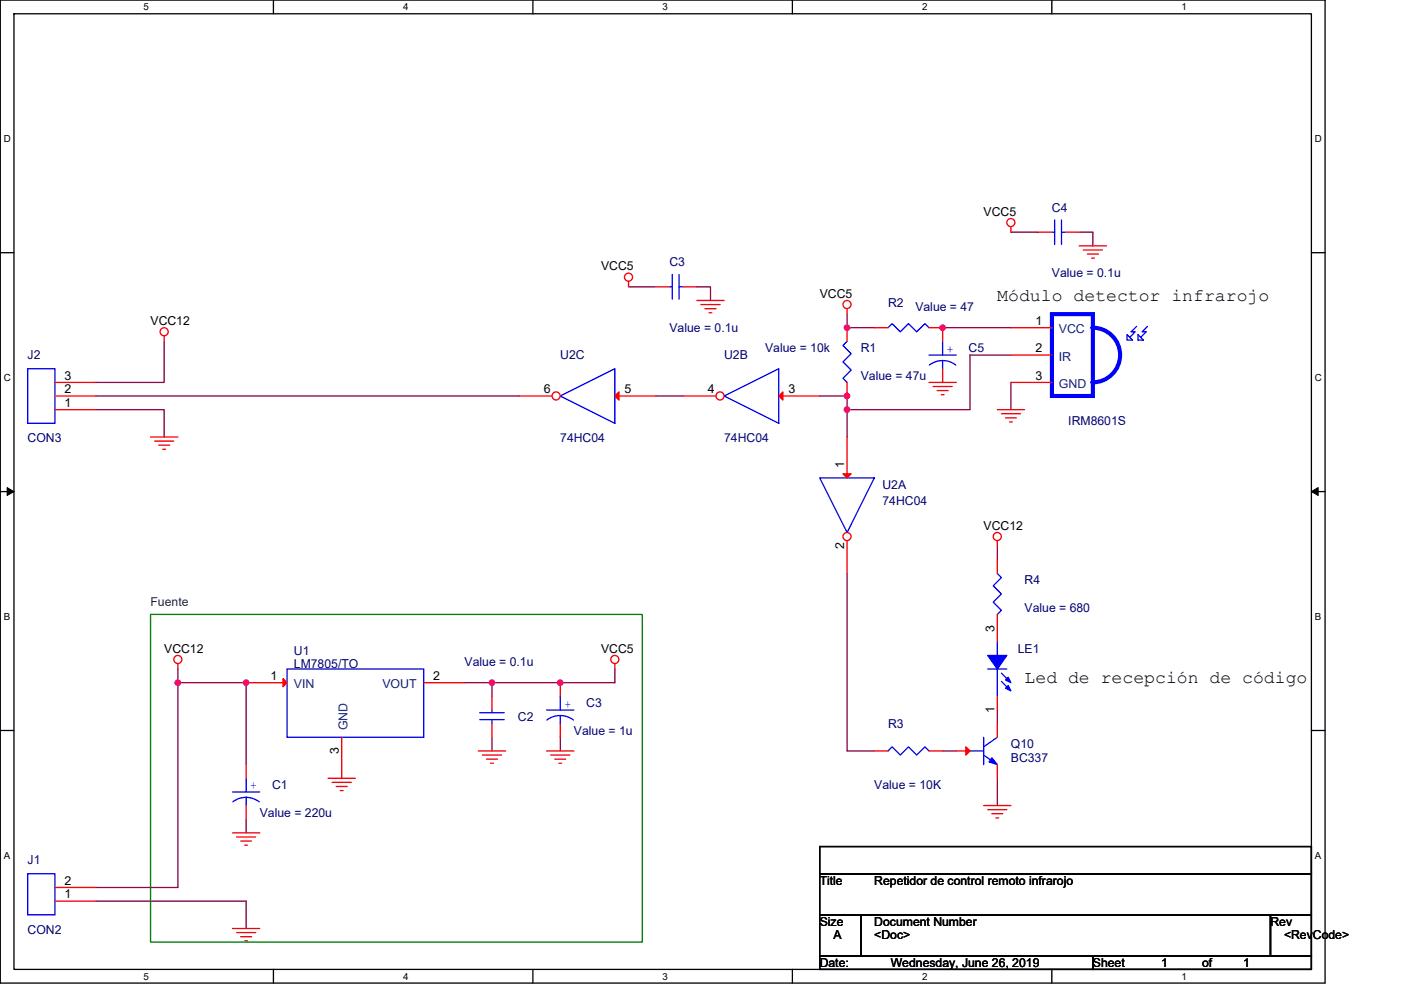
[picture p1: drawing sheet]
<svg xmlns="http://www.w3.org/2000/svg" width="297mm" height="210mm" viewBox="0 0 297 210" stroke-linecap="round" stroke-linejoin="round" font-family="sans-serif">
<path d="M.1 0h280.8v208.5h-280.8zM3 2.9h275v202.7h-275z" fill="none" stroke="#000" stroke-width=".28"/>
<g fill="#fff">
<path d="M30.5 .3h1.1v2.3h-1.1z"/>
<path d="M30.5 205.9h1.1v2.3h-1.1z"/>
</g>
<path d="M58 0v2.9M58 205.6v2.9" fill="none" stroke="#000" stroke-width=".28"/>
<g fill="#fff">
<path d="M85.5 .3h1.1v2.3h-1.1z"/>
<path d="M85.5 205.9h1.1v2.3h-1.1z"/>
</g>
<path d="M113 0v2.9M113 205.6v2.9" fill="none" stroke="#000" stroke-width=".28"/>
<g fill="#fff">
<path d="M140.5 .3h1.1v2.3h-1.1z"/>
<path d="M140.5 205.9h1.1v2.3h-1.1z"/>
</g>
<path d="M168 0v2.9M168 205.6v2.9" fill="none" stroke="#000" stroke-width=".28"/>
<g fill="#fff">
<path d="M195.5 .3h1.2v2.3h-1.2z"/>
<path d="M195.5 205.9h1.2v2.3h-1.2z"/>
</g>
<path d="M223 0v2.9M223 205.6v2.9" fill="none" stroke="#000" stroke-width=".28"/>
<g fill="#fff">
<path d="M250.5 .3h1.2v2.3h-1.2z"/>
<path d="M250.5 205.9h1.2v2.3h-1.2z"/>
<path d="M.8 28.3h1.5v2.3h-1.5z"/>
<path d="M278.8 28.3h1.5v2.3h-1.5z"/>
<path d="M.8 78.9h1.5v2.3h-1.5z"/>
<path d="M278.8 78.9h1.5v2.3h-1.5z"/>
</g>
<path d="M.1 53.6h2.9M278 53.6h2.9" fill="none" stroke="#000" stroke-width=".28"/>
<g fill="#fff">
<path d="M.8 129.6h1.4v2.3h-1.4z"/>
<path d="M278.8 129.6h1.4v2.3h-1.4z"/>
</g>
<path d="M.1 104.3h2.9M278 104.3h2.9" fill="none" stroke="#000" stroke-width=".28"/>
<path d="M1.5 103.4l1.5 .9-1.5 .8zM278 104.3l1.5-.9v1.7z" fill="#000" stroke="#000" stroke-width=".21"/>
<g fill="#fff">
<path d="M.8 180.3h1.4v2.3h-1.4z"/>
<path d="M278.8 180.3h1.4v2.3h-1.4z"/>
</g>
<path d="M.1 154.9h2.9M278 154.9h2.9M173.8 179.6h104.2v5.7h-104.2zM173.8 194h8.7v8.7h-8.7zM173.8 185.3h104.2v8.7h-104.2zM182.5 194h86.9v8.7h-86.9zM269.4 194h8.6v8.7h-8.6zM173.8 202.7h57.9v2.9h-57.9zM231.7 202.7h46.3v2.9h-46.3z" fill="none" stroke="#000" stroke-width=".28"/>
<g fill="none" stroke="#800040" stroke-width=".28">
<path d="M214.3 49.3h5.8M228.8 49.3h2.9v2.9M34.8 72.4v8.7h-14.5M133.3 60.8h5.8M147.7 60.8h2.9v2.9M179.6 66.6v2.9h5.8M199.9 69.5h14.4M214.3 75.3h-8.6v11.6h-26.1M20.3 86.9h14.5v5.8M20.3 84h89.8M139.1 84h5.7M173.8 84h5.8v2.9"/>
<path d="M179.6 86.9v5.8M214.3 81.1v5.8M211.5 115.8v2.9M179.6 121.6v37.7h5.8M37.7 144.8h14.5v17.4M37.7 141.9v2.9M37.7 144.8v43.4h-17.4M98.5 144.8h5.8v2.9M104.3 156.4v2.9M118.8 156.4v2.9M130.4 141.9v2.9h-26.1M199.9 159.3h2.9"/>
<path d="M211.5 150.6v2.9M52.2 173.8v2.9M211.5 165.1v5.8M20.3 191.1h31.9v5.8"/>
</g>
<g fill="#f0f" stroke="#f0f" stroke-width=".28">
<circle cx="179.6" cy="84" r=".57"/>
<circle cx="199.9" cy="69.5" r=".57"/>
<circle cx="179.6" cy="69.5" r=".57"/>
<circle cx="179.6" cy="86.9" r=".57"/>
<circle cx="118.8" cy="144.8" r=".57"/>
<circle cx="52.2" cy="144.8" r=".57"/>
<circle cx="37.7" cy="144.8" r=".57"/>
<circle cx="104.3" cy="144.8" r=".57"/>
</g>
<g fill="none" stroke="#f00" stroke-width=".28">
<path d="M133.3 59.7v1.1M214.3 48.1v1.2M228.8 52.2h5.8M229.7 53h4M230.5 53.9h2.4M231.4 54.8h.6M34.8 71.2v1.2M147.7 63.7h5.8M148.6 64.6h4.1M149.5 65.5h2.3M150.3 66.3h.6M179.6 65.5v1.1"/>
<path d="M199.9 69.5v2.9M199.9 78.2v2.9M31.9 92.7h5.8M32.8 93.6h4M33.7 94.4h2.3M34.5 95.3h.6M165.1 84h8.7M197 81.1h5.8M197.8 82h4.1M198.7 82.8h2.3M199.6 83.7h.5M211.5 86.9h5.7"/>
<path d="M212.3 87.8h4.1M213.2 88.6h2.3M214.1 89.5h.5M211.5 114.7v1.1M37.7 140.8v1.1M101.4 159.3h5.8M115.9 159.3h5.8M130.4 140.8v1.1M185.4 159.3h2.9M197 159.3h2.9M49.3 176.7h5.8M50.2 177.5h4"/>
<path d="M51 178.4h2.3M51.9 179.3h.6M69.6 165.1h5.8M70.4 165.9h4.1M71.3 166.8h2.3M72.2 167.7h.5M102.3 160.1h4M103.1 161h2.4M104 161.9h.6M116.8 160.1h4M117.6 161h2.3M118.5 161.9h.6"/>
<path d="M208.6 170.9h5.7M209.4 171.7h4.1M210.3 172.6h2.3M211.2 173.5h.5M11.6 191.1h8.7M11.6 188.2h8.7M49.3 196.9h5.8M50.2 197.8h4M51 198.7h2.3M51.9 199.5h.6"/>
<circle cx="133.3" cy="58.8" r=".86"/>
<circle cx="214.3" cy="47.2" r=".86"/>
<circle cx="34.8" cy="70.4" r=".86"/>
<circle cx="179.6" cy="64.6" r=".86"/>
<circle cx="211.4" cy="113.8" r=".86"/>
<circle cx="37.7" cy="139.9" r=".86"/>
<circle cx="130.4" cy="139.9" r=".86"/>
</g>
<path d="M197 75.3h5.8M197 77.4l1.4-.7 1.4-.2 1.5 .2 1.3 .7M199.9 76.5v1.7M199.9 72.4v2.9M153.5 84l11.6-5.8v11.6zM188.3 159.3l.8-.9 1.8 1.7 1.7-1.7 1.7 1.7 1.8-1.7 .9 .9M5.9 185.3h5.7v8.7h-5.7z" fill="none" stroke="#00f" stroke-width=".28"/>
<path d="M165.1 84l.9-.9v1.8z" fill="#f00" stroke="#f00" stroke-width=".28"/>
<circle cx="152.7" cy="84" r=".86" fill="#fff" stroke="#f00" stroke-width=".28"/>
<g fill="none" stroke="#f00" stroke-width=".28">
<path d="M185.4 69.5h2.9M197 69.5h2.9M144.8 84h7M179.6 92.7v8.7M211.5 118.7v2.9M211.5 130.3v5.8M104.3 147.7v2.9M104.3 153.5v2.9M118.8 144.8v2.9M118.8 153.5v2.9M202.8 159.3h2.9M211.5 153.5v2.9"/>
<path d="M211.5 147.7v2.9M211.5 162.2v2.9"/>
</g>
<g fill="none" stroke="#00f" stroke-width=".28">
<path d="M188.3 69.5l.8-.9 1.8 1.8 1.7-1.8 1.7 1.8 1.8-1.8 .9 .9M173.8 101.4h11.6l-5.8 11.5zM211.5 121.6l.8 .9-1.7 1.7 1.7 1.8-1.7 1.7 1.7 1.8-.8 .8M211.5 136.1v2.9M101.7 152.6h5.2M101.7 151.2h5.2M104.3 150.6v.6M104.3 152.6v.9M115.9 150.6h5.8M115.9 152.7a4.6 4.6 0 0 1 5.7 0M118.8 151.8v1.7M118.8 147.7v2.9"/>
<path d="M205.7 159.3h2.9M208.6 156.4v5.8M209.4 141.9h4.1M211.5 156.4l-2.9 2M211.5 141.9v5.8M212.3 142.8l1.8 1.7M212.3 144.5l1.8 1.8M208.6 160.1l2.9 2.1"/>
</g>
<g fill="#00f" stroke="#00f" stroke-width=".28">
<path d="M210.3 160.7l1.2 1.5-1.8-.6z" fill-rule="evenodd"/>
<path d="M209.4 139h4.1l-2 2.9z" fill-rule="evenodd"/>
<path d="M213.8 145.4l.5 1.1-1.1-.5z" fill-rule="evenodd"/>
<path d="M213.8 143.6l.5 1.2-1.1-.6z" fill-rule="evenodd"/>
</g>
<g fill="#f00" stroke="#f00" stroke-width=".28">
<path d="M204.8 158.4l.9 .9-.9 .8z"/>
<path d="M178.7 100.5h1.8l-.9 .9z"/>
</g>
<path d="M31.9 130.3h104.3v69.5h-104.3z" fill="none" stroke="#008000" stroke-width=".28"/>
<circle cx="179.6" cy="113.8" r=".86" fill="#fff" stroke="#f00" stroke-width=".28"/>
<g fill="none" stroke="#f00" stroke-width=".28">
<path d="M220.1 49.3h2.9M225.9 49.3h2.9M139.1 60.8h2.8M144.8 60.8h2.9M179.6 69.5v2.9M214.3 69.5h8.7M214.3 75.3h8.7M11.6 86.9h8.7M11.6 84h8.7M11.6 81.1h8.7M130.4 84h8.7M179.6 81.1v2.9"/>
<path d="M214.3 81.1h8.7M179.6 114.7v6.9M52.2 162.2v2.9M52.2 170.9v2.9"/>
</g>
<g fill="none" stroke="#00f" stroke-width=".28">
<path d="M142.5 58.2v5.2M144 58.2v5.2M223 49.3h.6M223.6 46.7v5.2M225.1 49.3h.8M225.1 46.7v5.2M5.9 78.2h5.7v11.6h-5.7zM141.9 60.8h.6M144 60.8h.8M179.6 72.4l-.9 .9 1.8 1.7-1.8 1.8 1.8 1.7-1.8 1.7 .9 .9M238.9 71l1.2 1.1h-1.2zM241 69.2l-1.2 1.2h.9l-1.2 1.1"/>
<path d="M241.3 71l1.1 1.1h-1.1zM243.3 69.2l-1.2 1.2h.9l-1.2 1.1M118.8 84l11.6-5.8v11.6zM49.3 168h5.8M49.4 170.1l1.3-.7 1.5-.3 1.4 .3 1.4 .7M52.2 169.1v1.8M52.2 165.1v2.9"/>
</g>
<path d="M223 66.6h8.7v17.4h-8.7zM231.7 69.5h-.1a5.8 5.8 0 0 1 5.9 5.8 5.8 5.8 0 0 1-5.9 5.8h.1" fill="none" stroke="#00f" stroke-width=".87"/>
<path d="M130.4 84l.8-.9v1.8z" fill="#f00" stroke="#f00" stroke-width=".28"/>
<circle cx="117.9" cy="84" r=".86" fill="#fff" stroke="#f00" stroke-width=".28"/>
<path d="M110.1 84h6.9M52.2 144.8h8.7M72.5 156.4v8.7M89.8 144.8h8.7" fill="none" stroke="#f00" stroke-width=".28"/>
<path d="M60.9 141.9h28.9v14.5h-28.9z" fill="none" stroke="#00f" stroke-width=".28"/>
<path d="M60 143.9l.9 .9-.9 .9z" fill="#f00" stroke="#f00" stroke-width=".28"/>
<g fill="#f0f" stroke="#f0f" stroke-width=".28">
<circle cx="179.6" cy="84" r=".57"/>
<circle cx="199.9" cy="69.5" r=".57"/>
<circle cx="179.6" cy="69.5" r=".57"/>
<circle cx="179.6" cy="86.9" r=".57"/>
<circle cx="118.8" cy="144.8" r=".57"/>
<circle cx="52.2" cy="144.8" r=".57"/>
<circle cx="37.7" cy="144.8" r=".57"/>
<circle cx="104.3" cy="144.8" r=".57"/>
</g>
<g font-size="3.7">
<text x="211.5" y="63.8">Módulo detector infrarojo</text>
<text x="217.2" y="144.9">Led de recepción de código</text>
</g>
<g font-size="2.6">
<text x="208.6" y="45.8">VCC5</text>
<text x="127.5" y="57.4">VCC5</text>
<text x="173.8" y="63.2">VCC5</text>
<text x="31.9" y="69">VCC12</text>
<text x="219.5" y="68.9">1</text>
<text x="219.5" y="74.7">2</text>
<text x="13.7" y="83.4">2</text>
<text x="13.7" y="80.5">3</text>
<text x="115.3" y="83.4">6</text>
<text x="132.4" y="83.4">5</text>
<text x="150" y="83.4">4</text>
<text x="167.1" y="83.4">3</text>
<text x="219.5" y="80.5">3</text>
<text x="13.7" y="86.3">1</text>
<text x="179" y="99.3" transform="rotate(-90 179 99.3)">1</text>
<text x="208.6" y="112.4">VCC12</text>
<text x="179" y="116.4" transform="rotate(-90 179 116.4)">2</text>
<text x="210.9" y="134.1" transform="rotate(-90 210.9 134.1)">3</text>
<text x="34.8" y="138.5">VCC12</text>
<text x="127.5" y="138.5">VCC5</text>
<text x="57.4" y="144.2">1</text>
<text x="91.9" y="144.2">2</text>
<text x="210.9" y="151.2" transform="rotate(-90 210.9 151.2)">1</text>
<text x="71.9" y="159.9" transform="rotate(-90 71.9 159.9)">3</text>
<text x="13.7" y="190.5">1</text>
<text x="13.7" y="187.6">2</text>
<text x="173.8" y="187.7">Title</text>
<text x="185.4" y="187.7">Repetidor de control remoto infrarojo</text>
<text x="173.8" y="196.4">Size</text>
<text x="185.4" y="196.4">Document Number</text>
<text x="269.4" y="196.4">Rev</text>
<text x="176.7" y="199.3">A</text>
<text x="185.4" y="199.3">&lt;Doc&gt;</text>
<text x="272.2" y="199.3">&lt;RevCode&gt;</text>
<text x="173.8" y="205">Date:</text>
<text x="188.9" y="205">Wednesday, June 26, 2019</text>
<text x="231.7" y="205">Sheet</text>
<text x="246.2" y="205">1</text>
<text x="254.9" y="205">of</text>
<text x="263.6" y="205">1</text>
</g>
<g font-size="2.6" fill="#000080">
<text x="223" y="44.9">C4</text>
<text x="141.9" y="56.5">C3</text>
<text x="223" y="58.8">Value = 0.1u</text>
<text x="188.3" y="65.2">R2</text>
<text x="141.9" y="70.4">Value = 0.1u</text>
<text x="194.1" y="66.1">Value = 47</text>
<text x="5.9" y="76.2">J2</text>
<text x="118.8" y="76.2">U2C</text>
<text x="153.5" y="76.2">U2B</text>
<text x="162.2" y="74.7">Value = 10k</text>
<text x="182.5" y="74.7">R1</text>
<text x="205.4" y="74.7">C5</text>
<text x="182.5" y="80.5">Value = 47u</text>
<text x="5.9" y="93.9">CON3</text>
<text x="118.8" y="93.9">74HC04</text>
<text x="153.5" y="93.9">74HC04</text>
<text x="226.5" y="90.1">IRM8601S</text>
<text x="187.1" y="103.7">U2A</text>
<text x="187.1" y="107.2">74HC04</text>
<text x="217.2" y="124">R4</text>
<text x="217.2" y="129.8">Value = 680</text>
<text x="62.3" y="139">U1</text>
<text x="62.3" y="141.6">LM7805/TO</text>
<text x="98.5" y="141.4">Value = 0.1u</text>
<text x="215.8" y="138.5">LE1</text>
<text x="109.8" y="152.9">C2</text>
<text x="121.7" y="155.8">Value = 1u</text>
<text x="124.3" y="150">C3</text>
<text x="188.3" y="154.4">R3</text>
<text x="214.3" y="158.7">Q10</text>
<text x="214.3" y="161.6">BC337</text>
<text x="57.7" y="167.4">C1</text>
<text x="185.4" y="167.4">Value = 10K</text>
<text x="55.1" y="173.2">Value = 220u</text>
<text x="5.9" y="183.3">J1</text>
<text x="5.9" y="198.1">CON2</text>
</g>
<g font-size="2.6" fill="#004080">
<text x="224.5" y="70.7">VCC</text>
<text x="224.5" y="76.5">IR</text>
<text x="224.5" y="82.3">GND</text>
<text x="62.3" y="146">VIN</text>
<text x="81.1" y="146">VOUT</text>
<text x="73.7" y="154.9" transform="rotate(-90 73.7 154.9)">GND</text>
</g>
<g font-size="2.6" fill="#00f">
<text x="200.7" y="74.8">+</text>
<text x="119.7" y="150.1">+</text>
<text x="53.1" y="167.4">+</text>
</g>
<text font-size="2.6" fill="#004040" x="31.9" y="128.6">Fuente</text>
<g font-size="2.1">
<text x="30.5" y="2.2">5</text>
<text x="85.5" y="2.2">4</text>
<text x="140.5" y="2.2">3</text>
<text x="195.5" y="2.2">2</text>
<text x="250.5" y="2.2">1</text>
<text x=".8" y="30.1">D</text>
<text x="278.8" y="30.1">D</text>
<text x=".8" y="80.8">C</text>
<text x="278.8" y="80.8">C</text>
<text x=".8" y="131.4">B</text>
<text x="278.8" y="131.4">B</text>
<text x=".8" y="182.1">A</text>
<text x="278.8" y="182.1">A</text>
<text x="30.5" y="207.8">5</text>
<text x="85.5" y="207.8">4</text>
<text x="140.5" y="207.8">3</text>
<text x="195.5" y="207.8">2</text>
<text x="250.5" y="207.8">1</text>
</g>
</svg>
